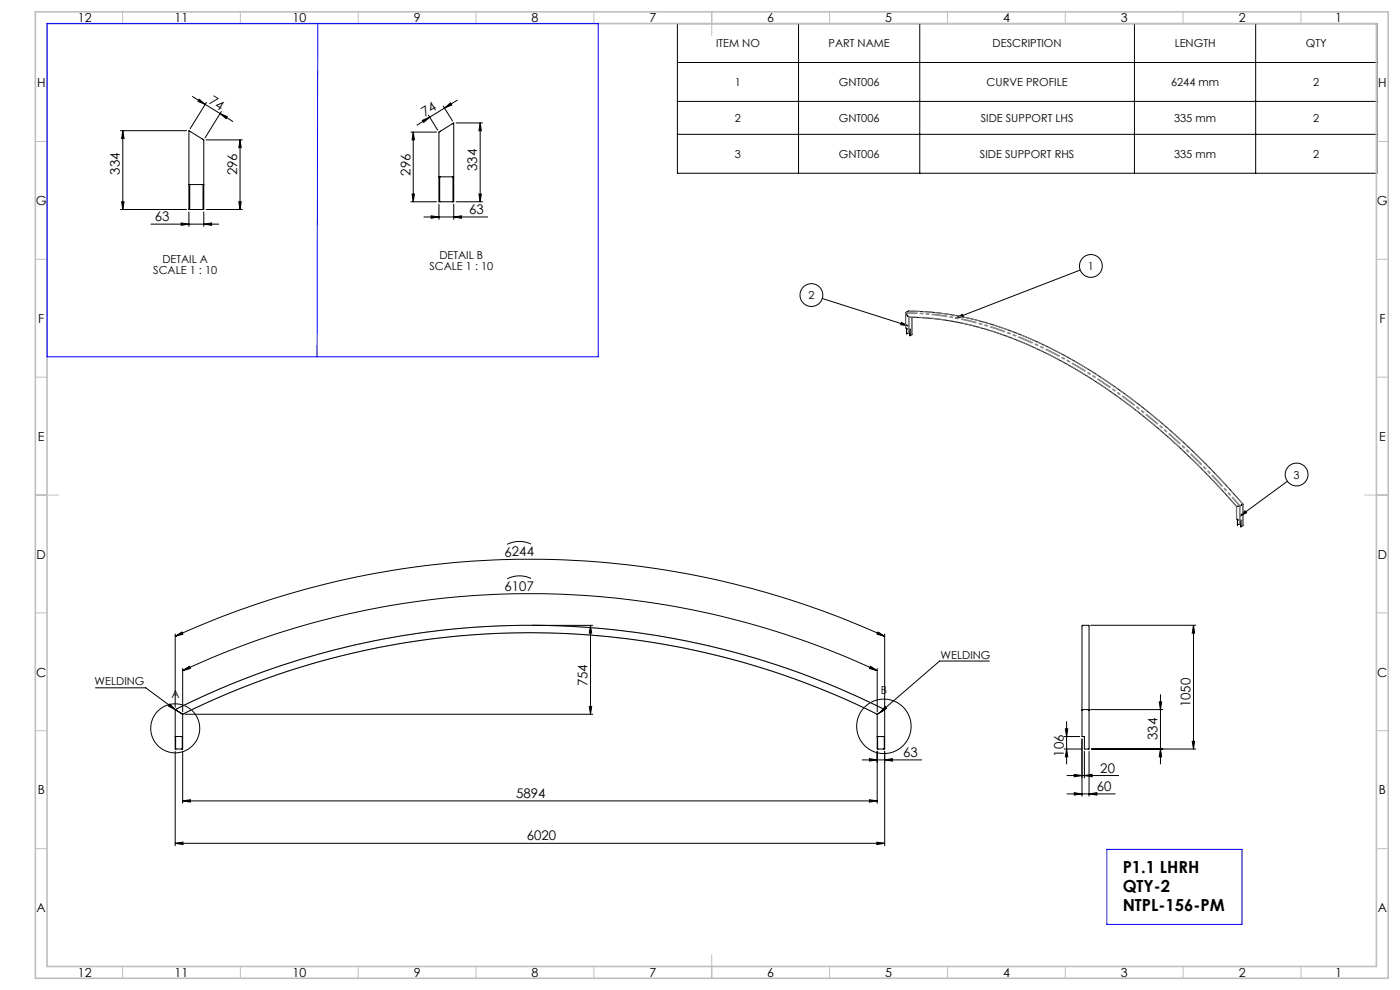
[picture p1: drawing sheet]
<svg xmlns="http://www.w3.org/2000/svg" width="594mm" height="420mm" viewBox="0 0 594 420" stroke-linecap="round" stroke-linejoin="round" font-family="sans-serif">
<g fill="none" stroke="#000" stroke-width=".42">
<path d="M287.4 10h296.8v63.5h-296.8zM338.8 10v63.5M390.2 10v63.5M481.3 10v63.5M532.8 10v63.5M287.4 26.5h296.8M51.1 55.4h28.1M52.1 55.4l.5 3.4h-1zM52.1 55.4v33.5M81.7 40.9l5.4 3.4M84.5 42.1l2.6 2.2-3.1-1.3zM87.1 44.3l6.3 3.9"/>
<path d="M87.5 59.4h15.3M87.6 43.4l-6.9 11.2M93.4 48.2l5.4 3.3M93.4 48.2l3 1.3-.5 .8zM93.9 47.3l-6.9 11.2M101.8 59.4v29.5M101.8 59.4l.5 3.2h-1zM174.3 56h10.9M175.3 56l.5 3.4h-1zM175.3 56v29.6M179.2 51l3.1-1.3-2.5 2.2zM181.8 48.9l3.9 6.3"/>
<path d="M182.3 49.7l-5.4 3.4M188.1 45l3.9 6.3M188.6 45.8l2.5-2.1 .6 .8zM193.5 52.2h11.2M194 42.5l-11.7 7.2M203.7 52.2l.5 3.3h-1zM203.7 52.2v33.4M287.4 43h296.8M287.4 57h296.8M80.2 78.3h6.3M80.5 78.3v10.6M86.1 78.3v10.6"/>
<path d="M186.2 75h6.3M186.5 75v10.6M192.2 75v10.6M51.1 88.9h28.1M51.6 85.6h1l-.5 3.3zM64.1 95.1h28.7M76.9 94.6l3.3 .5-3.3 .5zM80.2 89.9v6.2M80.5 88.9h-.3v-33.5l6.3 4v29.5h-.4M80.5 88.9h5.6M86.5 95.1l3.3-.5v1zM86.5 89.9v6.2"/>
<path d="M87.5 88.9h15.3M101.3 85.6h1l-.5 3.3zM174.3 85.6h10.9M174.8 82.3h1l-.5 3.3zM179.9 92.1h27M182.9 91.6l3.3 .5-3.3 .5zM186.2 86.6v6.5M186.5 85.6h-.3v-29.6l6.3-3.8v33.4h-.3M186.5 85.6h5.7M192.5 92.1l3.3-.5v1zM192.5 86.6v6.5M193.5 85.6h11.2"/>
<path d="M203.2 82.3h1l-.5 3.3zM458.3 114.6l-52.9 20.4M348.9 126.6l36.6 11.7M382.5 136.8l3 1.5-3.3-.6zM384.2 132.8v6.2l1.4 .8 .5-.2v2.8M384.3 132.7v.2M384.3 132.9l1.2 1.6M384.6 139.3l.1 2.3M384.7 139.3v2.3M385.4 132h.1M385.4 132l-1.1 .7M385.5 132l5 .1a144.3 144.3 0 0 1 62.9 19.7l9.8 5.7 10.8 7.2 9.6 7.2 9.5 7.8 8.4 7.4 10.3 9.9 8 8.4 7.5 8.5"/>
<path d="M385.5 134.5l.2 .1M385.7 134.6l8.5 .4 9 1.2 9.2 1.9 8.4 2.4 8.4 2.9 7.5 3.1 8.6 4 8.6 4.7 9.7 5.8 10.7 7.3 17 13.4 8.3 7.3 8.2 7.9 8.1 8.3 8.7 9.7M386 139.6l.1 2.8M386.9 134.6v7.3l-.8 .5M405.4 135l2.9-1.6 .4 .9zM386 141.4l-.5-.2-.8 .4M524.6 214.9v5.1l1.4 .9 .5-.3v2.9M524.6 214.9h.1M524.7 214.9h.1M525.9 214.7l-1.2 .2M526.2 214.6l-.3 .1M527.3 213.9l-1.1 .7"/>
<path d="M527.4 213.9h-.1M527.4 213.9v9.1l-.9 .5M528.2 216.7l.6 .8-2.9 1.6zM546.2 204.2l-20.3 14.9M225.3 230.8a11.4 11.4 0 0 0-10.1 .1M525 220.3l.1 2.4M525 222.7h.1M526.4 222.5l-.5-.3-.8 .5M526.4 223.5h.1M225.3 245.4a11.5 11.5 0 0 0-10.1 .2M74.3 270l2.9-1.9 .4 .9zM74.3 270a362.7 362.7 0 0 1 301.1 0"/>
<path d="M74.3 268.9v31.2M225.8 265.3h25.7M250.5 265.3l.5 3.3h-1zM250.5 265.3v37.7M372.5 268.1l2.9 1.9-3.3-1zM375.4 268.9v31.2M462.7 265.3h44.7M506.4 265.3v52.5M506.4 265.3l.5 3.3h-1.1zM40.5 291.8h21.3l12.5 9.2M72 298.7l2.3 2.3-2.9-1.5zM77.5 284.5l2.8-1.8 .4 .9z"/>
<path d="M77.5 284.5a348.6 348.6 0 0 1 294.7 0M77.5 283.5v18.5M250 299.7h1l-.5 3.3zM369.4 282.7l2.8 1.8-3.2-.9zM372.2 283.5v18.5M375.6 299.7l.6 .8-2.8 1.8zM419.8 280.4h-21.1l-25.3 21.9M491.8 297.8h1.1l-.5 3.2zM492.4 294.7v29.4M74.3 301a334.5 334.5 0 0 1 301.1 0M74.3 301l.3 .3M74.3 312.5h3.2"/>
<path d="M74.3 301h.1M74.3 301.1l.2 16.7M74.3 318.8v40M74.5 317.8h2.8M74.5 312.5v5.3M74.6 301.3l2.6 1.5M77.2 302.8l.3 .2M77.3 312.5v5.3M77.5 303a330.9 330.9 0 0 1 294.7 0M77.5 303l-.2 14.8M77.5 318.8v22M78.5 303h173"/>
<path d="M372.2 312.5h3.2M372.2 303l.2 14.8M372.2 318.8v22M372.4 317.8h2.8M372.4 312.5v5.3M372.5 302.8l-.3 .2M375 301.3l-2.5 1.5M375.2 312.5v5.3M375.4 301l-.4 .3M375.4 301l-.2 16.8M375.4 318.8v40M451.5 312.5h6.6"/>
<path d="M451.5 317.8h7.6M452 309.2h1l-.5 3.3zM452.5 306.1v18M452.5 317.8l.5 3.3h-1zM459.1 313.5v24.3M459.1 301.3v-35.7l.2-.3 2.8 .2v35.8M459.1 301.3v11.2h1v5.3h2v-16.5M459.4 301l-.3 .3M459.4 301h2.4M460.1 318.8v11.2M461.8 301l.3 .3M462.1 318.8v19"/>
<path d="M462.7 301h30.7M463.1 317.8h44.3M492.4 317.8l.5 3.3h-1.1zM505.8 314.5h1.1l-.5 3.3zM77.5 339.8l3.3-.5v1zM77.5 339.8h294.7M365.8 322.4h25.3M368.9 339.3l3.3 .5-3.3 .5zM368.9 321.9l3.3 .5-3.3 .5zM375.4 322.4l3.2-.5v1zM452.7 336.8h20.4M452.7 329h21.9"/>
<path d="M455.8 336.3l3.3 .5-3.3 .5zM455.8 328.5l3.3 .5-3.3 .5zM460.1 329l3.3-.5v1zM462.1 336.8l3.3-.5v1zM74.3 357.8l3.3-.5v1zM74.3 357.8h301.1M372 357.3l3.4 .5-3.4 .5z"/>
<circle cx="462.8" cy="112.8" r="4.8"/>
<circle cx="344.3" cy="125.2" r="4.8"/>
<circle cx="550.1" cy="201.3" r="4.8"/>
<circle cx="74.3" cy="309" r="10.4"/>
<circle cx="375" cy="308.1" r="11.5"/>
</g>
<g fill="none" stroke="#c0c0c0" stroke-width=".42">
<path d="M52 5v5M102 5v5M152 5v5M202 5v5M252 5v5M302 5v10M352 5v5M402 5v5M452 5v5M502 5v5M552 5v5M15 60h5"/>
<path d="M584 60h5M15 110h5M584 110h5M15 160h5M584 160h5M15 210h10M579 210h10M15 260h5M584 260h5M15 310h5M74.3 301a334.8 334.8 0 0 1 301.1 0M77.5 303a331.5 331.5 0 0 1 294.7 0"/>
<path d="M584 310h5M15 360h5M584 360h5M52 410v5M102 410v5M152 410v5M202 410v5M252 410v5M302 405v10M352 410v5M402 410v5M452 410v5"/>
<path d="M502 410v5M552 410v5"/>
</g>
<path d="M15 5h574v410h-574zM20 10h564v400h-564z" fill="none" stroke="#c0c0c0" stroke-width=".7"/>
<path d="M20 10h233.8v141.4h-233.8zM134.8 10l-.3 141.4M469.7 360.3h57.2v31.9h-57.2z" fill="none" stroke="#00f" stroke-width=".42"/>
<g fill="#000">
<path d="M52.1 55.4l.5 3.4h-1zM51.6 85.6h1l-.5 3.3z"/>
<path d="M84.5 42.1l2.6 2.2-3.1-1.3zM93.4 48.2l3 1.3-.5 .8z"/>
<path d="M101.8 59.4l.5 3.2h-1zM101.3 85.6h1l-.5 3.3z"/>
<path d="M179.2 51l3.1-1.3-2.5 2.2zM188.6 45.8l2.5-2.1 .6 .8z"/>
<path d="M174.8 82.3h1l-.5 3.3zM175.3 56l.5 3.4h-1z"/>
<path d="M203.2 82.3h1l-.5 3.3zM203.7 52.2l.5 3.3h-1z"/>
<path d="M372.5 268.1l2.9 1.9-3.3-1zM74.3 270l2.9-1.9 .4 .9z"/>
<path d="M369.4 282.7l2.8 1.8-3.2-.9zM77.5 284.5l2.8-1.8 .4 .9z"/>
<path d="M250 299.7h1l-.5 3.3zM250.5 265.3l.5 3.3h-1z"/>
<path d="M375.6 299.7l.6 .8-2.8 1.8zM72 298.7l2.3 2.3-2.9-1.5zM405.4 135l2.9-1.6 .4 .9zM382.5 136.8l3 1.5-3.3-.6zM525.9 219.1l2.3-2.4 .6 .8z"/>
<path d="M452 309.2h1l-.5 3.3zM452.5 317.8l.5 3.3h-1zM491.8 297.8h1.1l-.5 3.2zM492.4 317.8l.5 3.3h-1.1zM506.4 265.3l.5 3.3h-1.1zM505.8 314.5h1.1l-.5 3.3z"/>
<path d="M77.5 339.8l3.3-.5v1zM368.9 339.3l3.3 .5-3.3 .5zM368.9 321.9l3.3 .5-3.3 .5zM375.4 322.4l3.2-.5v1zM455.8 336.3l3.3 .5-3.3 .5zM462.1 336.8l3.3-.5v1zM182.9 91.6l3.3 .5-3.3 .5zM192.5 92.1l3.3-.5v1z"/>
<path d="M455.8 328.5l3.3 .5-3.3 .5zM460.1 329l3.3-.5v1z"/>
<path d="M372 357.3l3.4 .5-3.4 .5zM74.3 357.8l3.3-.5v1zM86.5 95.1l3.3-.5v1zM76.9 94.6l3.3 .5-3.3 .5z"/>
</g>
<path d="M384.3 132.9v6.2M385.5 134.5v5.2M385.5 139.7v1.5M385.6 139.8v1.4M385.8 134.6v5.1M526.2 214.6h.1M524.7 220.1v-5.3M525.9 220.8v-6.1M525.9 222.2v-1.4M526 222.2v-1.4M526.2 220.8v-6.2" fill="none" stroke="#808080" stroke-width=".42" stroke-dasharray="6.3 1.3 1.3 1.3 1.3 1.3"/>
<path d="M527.3 223v-9.1" fill="none" stroke="#808080" stroke-width=".42" stroke-dasharray="6.3 1.3 1.3 1.3 1.3 1.3" stroke-dashoffset="5"/>
<path d="M526.2 214.6l-8.9-9.9-9.1-9.4-9.4-8.9-8.3-7.3-9.6-7.7-9.7-7.1-9.8-6.5-9.8-5.7a141.4 141.4 0 0 0-66.2-19.4h-1.1M527.3 213.9l-8.9-9.9-9.1-9.4-9.4-8.9-8.3-7.2-9.6-7.8-9.7-7.1-9.8-6.4-9.8-5.8a141.4 141.4 0 0 0-66.2-19.4h-1.1" fill="none" stroke="#808080" stroke-width=".42" stroke-dasharray="6.3 1.3 1.3 1.3 1.3 1.3" stroke-dashoffset="1.4"/>
<path d="M525.9 214.7l-8.9-9.9-9.1-9.4-8.1-7.8-9.5-8.3-9.6-7.7-9.7-7.1-9.8-6.4-9.8-5.8a141.3 141.3 0 0 0-66-19.4h-1.1" fill="none" stroke="#808080" stroke-width=".42" stroke-dasharray="6.3 1.3 1.3 1.3 1.3 1.3" stroke-dashoffset="1.6"/>
<path d="M524.7 214.8l-9.8-10.8-10.2-10.2-10.3-9.6-9.4-7.9-9.5-7.2-10.8-7.4-10.8-6.6-10.8-5.7a133.7 133.7 0 0 0-57.6-14.9" fill="none" stroke="#808080" stroke-width=".42" stroke-dasharray="6.3 1.3 1.3 1.3 1.3 1.3" stroke-dashoffset="3.1"/>
<path d="M386.9 134.6v7.4" fill="none" stroke="#808080" stroke-width=".42" stroke-dasharray="6.3 1.3 1.3 1.3 1.3 1.3" stroke-dashoffset="5.8"/>
<g font-size="7.1">
<text x="476.3" y="370.2">P1.1 LHRH</text>
<text x="476.3" y="378.3">QTY-2</text>
<text x="476.3" y="386.4">NTPL-156-PM</text>
</g>
<g font-size="5.6">
<text x="88.3" y="43.6" transform="rotate(32 88.3 43.6)">74</text>
<text x="180.3" y="49.5" transform="rotate(-32 180.3 49.5)">74</text>
<text x="50.9" y="74.1" transform="rotate(-90 50.9 74.1)">334</text>
<text x="100.6" y="74.4" transform="rotate(-90 100.6 74.4)">296</text>
<text x="174.1" y="74.6" transform="rotate(-90 174.1 74.6)">296</text>
<text x="202.5" y="72.6" transform="rotate(-90 202.5 72.6)">334</text>
<text x="65.7" y="93.8">63</text>
<text x="199.1" y="90.8">63</text>
<text x="214.1" y="236.1" transform="rotate(-1 214.1 236.1)">6244</text>
<text x="214.1" y="250.7" transform="rotate(-1 214.1 250.7)">6107</text>
<text x="249.3" y="291.1" transform="rotate(-90 249.3 291.1)">754</text>
<text x="505.2" y="300.1" transform="rotate(-90 505.2 300.1)">1050</text>
<text x="491.1" y="314" transform="rotate(-90 491.1 314)">334</text>
<text x="383.2" y="321.1">63</text>
<text x="451.3" y="321.1" transform="rotate(-90 451.3 321.1)">106</text>
<text x="466.8" y="327.8">20</text>
<text x="465.4" y="335.6">60</text>
<text x="219" y="338.5">5894</text>
<text x="223.5" y="356.5">6020</text>
</g>
<g font-size="5.3">
<text x="33.1" y="9.5">12</text>
<text x="74.1" y="9.5">11</text>
<text x="124.1" y="9.5">10</text>
<text x="175.6" y="9.5">9</text>
<text x="225.6" y="9.5">8</text>
<text x="275.6" y="9.5">7</text>
<text x="325.6" y="9.5">6</text>
<text x="375.6" y="9.5">5</text>
<text x="425.6" y="9.5">4</text>
<text x="475.6" y="9.5">3</text>
<text x="525.6" y="9.5">2</text>
<text x="566.6" y="9.5">1</text>
<text x="15.7" y="37">H</text>
<text x="584.7" y="37">H</text>
<text x="15.2" y="87">G</text>
<text x="584.2" y="87">G</text>
<text x="16.2" y="137">F</text>
<text x="585.2" y="137">F</text>
<text x="16.1" y="187">E</text>
<text x="585.1" y="187">E</text>
<text x="15.5" y="237">D</text>
<text x="584.5" y="237">D</text>
<text x="15.4" y="287">C</text>
<text x="584.4" y="287">C</text>
<text x="16" y="337.1">B</text>
<text x="585" y="337.1">B</text>
<text x="15.5" y="387">A</text>
<text x="584.5" y="387">A</text>
<text x="33.1" y="414.5">12</text>
<text x="74.1" y="414.5">11</text>
<text x="124.1" y="414.5">10</text>
<text x="175.6" y="414.5">9</text>
<text x="225.6" y="414.5">8</text>
<text x="275.6" y="414.5">7</text>
<text x="325.6" y="414.5">6</text>
<text x="375.6" y="414.5">5</text>
<text x="425.6" y="414.5">4</text>
<text x="475.6" y="414.5">3</text>
<text x="525.6" y="414.5">2</text>
<text x="566.6" y="414.5">1</text>
</g>
<g font-size="4.7">
<text x="303.8" y="19.9">ITEM NO</text>
<text x="351.5" y="19.9">PART NAME</text>
<text x="421.2" y="19.9">DESCRIPTION</text>
<text x="498.4" y="19.9">LENGTH</text>
<text x="554.1" y="19.9">QTY</text>
<text x="311.8" y="36.4">1</text>
<text x="355.9" y="36.4">GNT006</text>
<text x="418.6" y="36.4">CURVE PROFILE</text>
<text x="496.9" y="36.4">6244 mm</text>
<text x="557.2" y="36.4">2</text>
<text x="311.8" y="51.7">2</text>
<text x="355.9" y="51.7">GNT006</text>
<text x="416.1" y="51.7">SIDE SUPPORT LHS</text>
<text x="498.2" y="51.7">335 mm</text>
<text x="557.2" y="51.7">2</text>
<text x="311.8" y="66.9">3</text>
<text x="355.9" y="66.9">GNT006</text>
<text x="415.8" y="66.9">SIDE SUPPORT RHS</text>
<text x="498.2" y="66.9">335 mm</text>
<text x="557.2" y="66.9">2</text>
<text x="68.9" y="111.6">DETAIL A</text>
<text x="186.4" y="109.8">DETAIL B</text>
<text x="65" y="116.2">SCALE 1 : 10</text>
<text x="182.2" y="114.4">SCALE 1 : 10</text>
<text x="461.6" y="114.5">1</text>
<text x="343" y="126.9">2</text>
<text x="548.9" y="203">3</text>
<text x="399.1" y="279.4">WELDING</text>
<text x="40.2" y="290.7">WELDING</text>
<text x="72.8" y="296.3">A</text>
<text x="373.7" y="294.3">B</text>
</g>
</svg>
